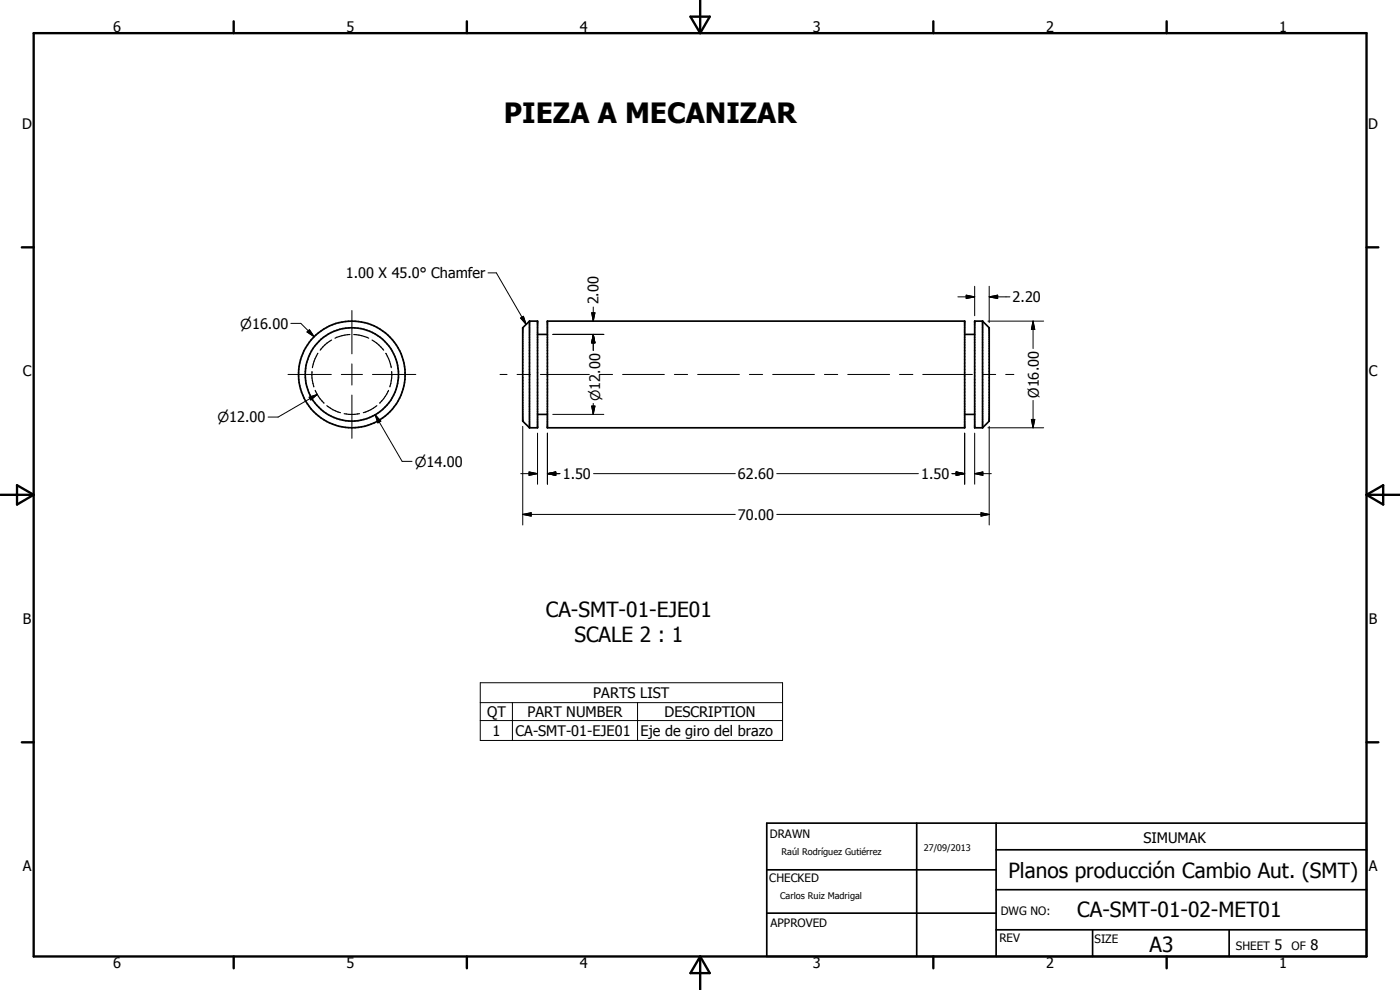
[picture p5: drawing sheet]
<svg xmlns="http://www.w3.org/2000/svg" width="420mm" height="297mm" viewBox="0 0 420 297" stroke-linecap="round" stroke-linejoin="round" font-family="sans-serif">
<g fill="none" stroke="#000" stroke-width=".51">
<path d="M158.9 96.4h2.4v32h-2.4M158.9 96.4v32M158.9 96.4l-2 1.9v28.1l2 2M164.3 96.4h125.2v32h-125.2zM294.9 96.4h-2.4v32h2.4M294.9 96.4v32M294.9 96.4l2 1.9v28.1l-2 2M161.3 100.3h3M289.5 100.3h3M161.3 124.3h3M289.5 124.3h3M230.1 247h180v40h-180z"/>
<path d="M275.1 247v40M298.9 255h111.2M298.9 247v40M230.1 274h68.8M230.1 261h68.8M298.9 279h111.2M298.9 267h111.2M327.9 279v8M368.9 279v8"/>
<circle cx="105.6" cy="112.3" r="14"/>
<circle cx="105.6" cy="112.4" r="16"/>
</g>
<g fill="none" stroke="#000" stroke-width=".35">
<path d="M93.6 111.5v1.9l.6 2.7M94.6 117.1l1.4 2.5 1.2 1.3M95.4 106l-1.1 2.4-.5 1.9M99.5 102l-2 1.5-1.4 1.6M105 100.4l-2.4 .3-2.1 .8M106.2 100.4l2.3 .3 2.1 .8M111.7 102l2 1.5 1.4 1.6M115.8 106l1.1 2.4 .5 1.9M116.6 117.1l-1.5 2.5-1.1 1.3M117.5 111.5v1.9l-.5 2.7M98.1 121.7a10.5 10.5 0 0 0 4.1 2.1M103.3 124.1l1.4 .2 3.2-.2"/>
<path d="M113.1 121.7l-1.8 1.2-2.3 .9"/>
</g>
<g fill="none" stroke="#000" stroke-width=".71">
<path d="M10.1 9.9h400v277.1h-400zM70.1 6.4v3.5M140.1 6.4v3.5M207.2 5h5.8l-2.9 4.9zM210.1 0v9.9M280.1 6.4v3.5M350.1 6.4v3.5M6.6 74.2h3.5M410.1 74.2h3.6M.1 148.5h10M5.1 145.6l5 2.9-5 2.9zM410.1 148.5h10"/>
<path d="M410.1 148.5l5-2.9v5.8zM6.6 222.7h3.5M410.1 222.7h3.6M70.1 287v3.5M140.1 287v3.5M210.1 287v10M210.1 287l2.9 5h-5.8zM280.1 287v3.5M350.1 287v3.5"/>
</g>
<g fill="none" stroke="#000" stroke-width=".3">
<path d="M87.3 97h3l4 4M92.1 99.6l.8-.7 1.4 2.1zM105.6 93.2v13M146.5 81.9h2.5l8.9 15.4M156.2 95.4l.9-.5 .8 2.4zM177.6 93.9h1l-.6 2.5zM178 92.1v4.3M287.5 89.1h5M290 88.6l2.5 .5-2.5 .5zM292.5 85.9v8.8M296.5 96.4h16.7M296.9 89.1l2.5-.5v1z"/>
<path d="M296.9 89.1h6.2M296.9 85.9v10.9M310 96.4l.5 2.4h-1zM310 96.4v8.2M86.4 112.4h13M92.8 119.2l2.4-.8-1.9 1.6zM95.2 118.4l-11.7 6.7h-3M102.4 112.4h6.4M105.6 109.2v6.3M105.6 118.5v13M111.8 112.4h13M150.1 112.4h2.1"/>
<path d="M155.2 112.4h4M162.2 112.4h14.7M165.9 100.3h15.3M178 100.3l.6 2.6h-1zM178 100.3v4.9M179.9 112.4h3.9M186.8 112.4h12.6M202.4 112.4h4M209.4 112.4h12.5M224.9 112.4h4M231.9 112.4h12.5M247.4 112.4h4"/>
<path d="M254.4 112.4h12.6M269.9 112.4h4.1M276.9 112.4h14.9M294.8 112.4h4M301.8 112.4h2.5M112.6 124.5l1.7 1.9-.9 .5zM112.6 124.5l8.1 13.9h2.9M156.9 127.9v29.6M161.3 130v15.3M164.3 130v15.3M165.9 124.3h15.3M177.6 121.8h1l-.6 2.5z"/>
<path d="M178 121v3.3M289.5 130v15.3M292.5 130v15.3M296.5 128.4h16.7M296.9 127.9v29.6M309.5 125.9h1l-.5 2.5zM310 120.1v8.3M156.3 142.1h5M156.9 154.3l2.5-.5v1.1zM156.9 154.3h63.8M158.8 141.6l2.5 .5-2.5 .5zM164.3 142.1l2.5-.5v1z"/>
<path d="M164.3 142.1h3.8M178.1 142.1h42.6M233.1 142.1h42.5M233.1 154.3h63.8M285.7 142.1h3.8M287 141.6l2.5 .5-2.5 .5zM292.5 142.1l2.5-.5v1zM292.5 142.1h5M294.4 153.8l2.5 .5-2.5 .6zM144.1 204.9h90.8v17.3h-90.8zM144.1 210.8h90.8M144.1 216.2h90.8"/>
<path d="M153.8 210.8v11.4M191.3 210.8v11.4"/>
</g>
<g fill="#000">
<path d="M92.1 99.6l.8-.7 1.4 2.1zM156.2 95.4l.9-.5 .8 2.4zM177.6 93.9h1l-.6 2.5zM290 88.6l2.5 .5-2.5 .5zM296.9 89.1l2.5-.5v1zM310 96.4l.5 2.4h-1zM178 100.3l.6 2.6h-1zM92.8 119.2l2.4-.8-1.9 1.6zM112.6 124.5l1.7 1.9-.9 .5zM177.6 121.8h1l-.6 2.5zM309.5 125.9h1l-.5 2.5zM158.8 141.6l2.5 .5-2.5 .5z"/>
<path d="M156.9 154.3l2.5-.5v1.1zM164.3 142.1l2.5-.5v1zM287 141.6l2.5 .5-2.5 .5zM294.4 153.8l2.5 .5-2.5 .6zM292.5 142.1l2.5-.5v1z"/>
</g>
<text font-size="8.4" x="151.2" y="36.8">PIEZA A MECANIZAR</text>
<g font-size="6.3">
<text x="163.8" y="185.1">CA-SMT-01-EJE01</text>
<text x="172.4" y="192.7">SCALE 2 : 1</text>
<text x="302.6" y="263.3">Planos producción Cambio Aut. (SMT)</text>
<text x="323.3" y="275.1">CA-SMT-01-02-MET01</text>
<text x="345" y="285.6">A3</text>
</g>
<g font-size="4.4">
<text x="34" y="9.6">6</text>
<text x="104" y="9.6">5</text>
<text x="174" y="9.6">4</text>
<text x="244" y="9.6">3</text>
<text x="313.9" y="9.6">2</text>
<text x="383.9" y="9.6">1</text>
<text x="6.7" y="38.7">D</text>
<text x="410.6" y="38.7">D</text>
<text x="103.8" y="83.5">1.00 X 45.0° Chamfer</text>
<text x="179.7" y="91.4" transform="rotate(-90 179.7 91.4)">2.00</text>
<text x="303.9" y="90.7">2.20</text>
<text x="6.8" y="112.9">C</text>
<text x="180.1" y="112.1" transform="rotate(-90 180.1 112.1)">.00</text>
<text x="410.8" y="112.9">C</text>
<text x="311.7" y="119.3" transform="rotate(-90 311.7 119.3)">Ø16.00</text>
<text x="168.9" y="143.8">1.50</text>
<text x="221.5" y="143.8">62.60</text>
<text x="276.4" y="143.8">1.50</text>
<text x="221.5" y="156">70.00</text>
<text x="6.9" y="187.2">B</text>
<text x="410.8" y="187.2">B</text>
<text x="178" y="209.5">PARTS LIST</text>
<text x="146.2" y="215.1">QT</text>
<text x="158.3" y="215.1">PART NUMBER</text>
<text x="199.4" y="215.1">DESCRIPTION</text>
<text x="147.8" y="220.8">1</text>
<text x="154.7" y="220.8">CA-SMT-01-EJE01</text>
<text x="192.2" y="220.9">Eje de giro del brazo</text>
<text x="343.1" y="252.9">SIMUMAK</text>
<text x="6.8" y="261.5">A</text>
<text x="410.8" y="261.5">A</text>
<text x="382.5" y="285">5</text>
<text x="393.3" y="285">8</text>
<text x="34" y="290.6">6</text>
<text x="104" y="290.6">5</text>
<text x="174" y="290.6">4</text>
<text x="244" y="290.6">3</text>
<text x="313.9" y="290.6">2</text>
<text x="383.9" y="290.6">1</text>
</g>
<g font-size="4.2">
<text x="72.1" y="98.6">n16.00</text>
<text x="65.3" y="126.7">n12.00</text>
<text x="124.5" y="140">n14.00</text>
</g>
<text font-size="4" x="180.1" y="120.3" transform="rotate(-90 180.1 120.3)">n12</text>
<g font-size="3.5">
<text x="231" y="251.5">DRAWN</text>
<text x="230.9" y="264.6">CHECKED</text>
<text x="300.3" y="274.5">DWG NO:</text>
<text x="231.3" y="278.3">APPROVED</text>
<text x="299.9" y="282.6">REV</text>
<text x="328.5" y="283.1">SIZE</text>
<text x="370.9" y="285">SHEET</text>
<text x="387.6" y="285">OF</text>
</g>
<g font-size="2.7">
<text x="234.5" y="256.6">Raúl Rodríguez Gutiérrez</text>
<text x="277.2" y="255.3">27/09/2013</text>
<text x="234.1" y="269.7">Carlos Ruiz Madrigal</text>
</g>
</svg>
